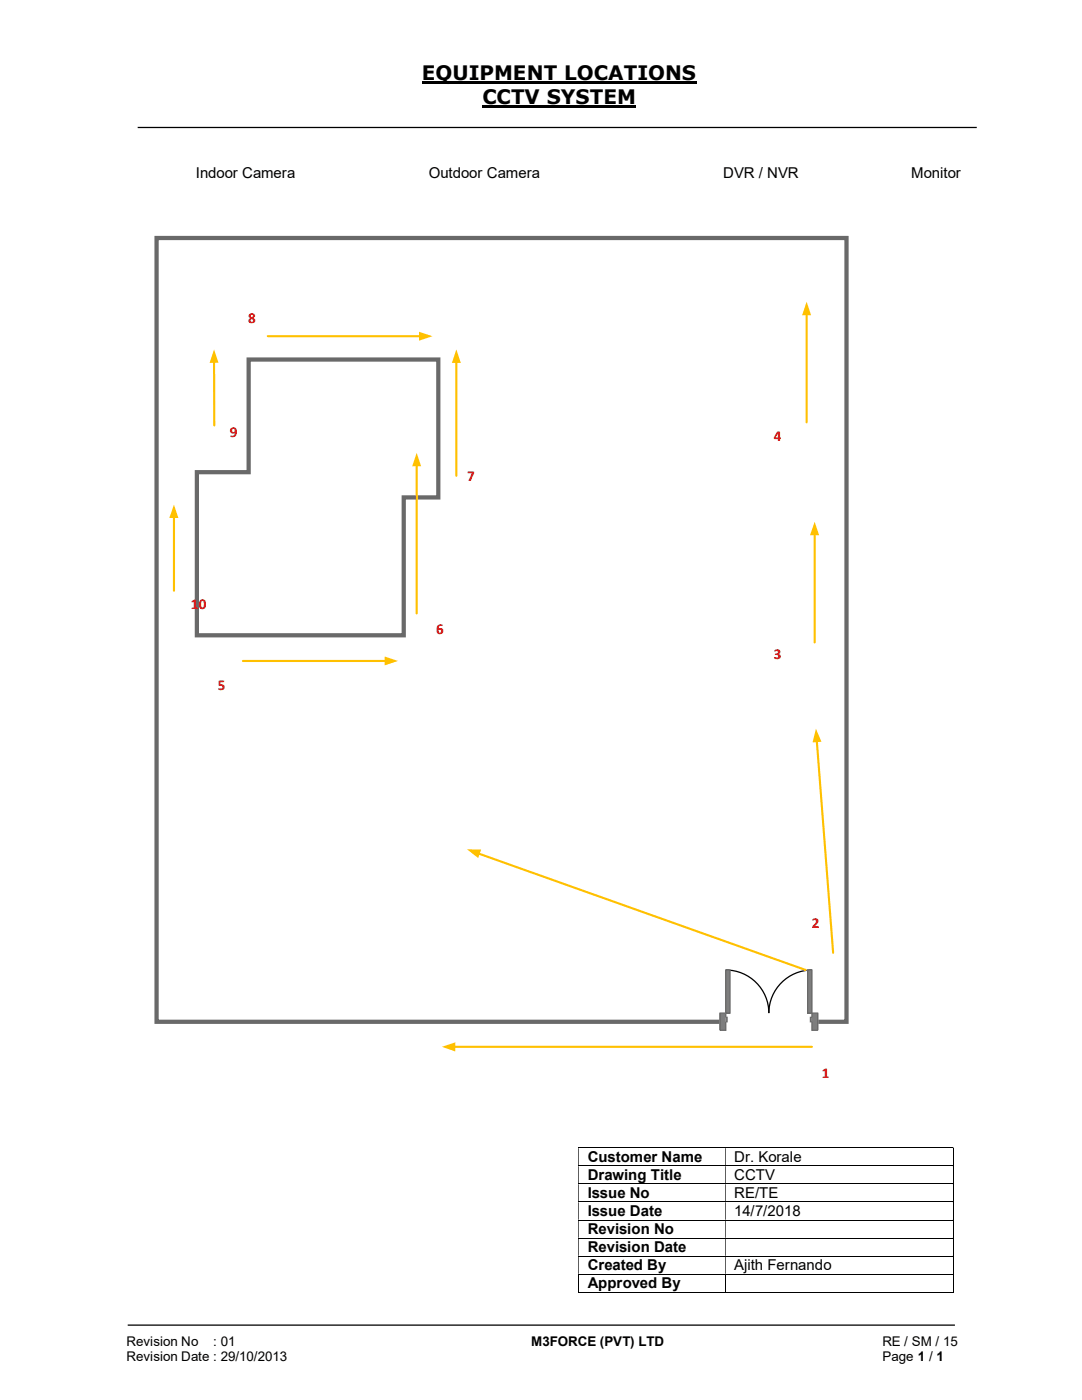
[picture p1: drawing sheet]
<svg xmlns="http://www.w3.org/2000/svg" width="216mm" height="279mm" viewBox="0 0 216 279" stroke-linecap="round" stroke-linejoin="round" font-family="sans-serif">
<path d="M84.2 16.4h54.8M96.3 21.3h30.7" fill="none" stroke="#000" stroke-width=".42"/>
<path d="M27.5 25.4h167.4M25.5 264.5h165" fill="none" stroke="#000" stroke-width=".25"/>
<g fill="none" stroke="#000" stroke-width=".2">
<path d="M115.4 229.1h74.7M115.4 232.7h74.7M115.4 236.3h74.7M115.4 239.9h74.7M190.2 229.2v3.4M190.2 232.7v3.5M190.2 236.3v3.5M190.2 239.9v3.5M115.4 243.5h74.7M115.4 247.1h74.7M115.4 250.7h74.7M115.4 254.3h74.7"/>
<path d="M115.4 257.9h29.3M115.5 254.4v3.6M144.8 254.4v3.6M144.8 257.9h45.3M190.2 243.6v3.4M190.2 247.1v3.5M190.2 250.8v3.4M190.2 254.4v3.6"/>
</g>
<g fill="#000">
<path d="M190.1 229h.2v.2h-.2zM115.4 229.2h.1v3.4h-.1zM144.7 229.2h.1v3.4h-.1z" fill-rule="evenodd"/>
<path d="M190.1 232.6h.2v.1h-.2zM115.4 232.7h.1v3.5h-.1zM144.7 232.7h.1v3.5h-.1z" fill-rule="evenodd"/>
<path d="M190.1 236.2h.2v.1h-.2zM115.4 236.3h.1v3.5h-.1zM144.7 236.3h.1v3.5h-.1z" fill-rule="evenodd"/>
<path d="M190.1 239.8h.2v.1h-.2zM115.4 239.9h.1v3.5h-.1zM144.7 239.9h.1v3.5h-.1z" fill-rule="evenodd"/>
<path d="M190.1 243.4h.2v.2h-.2zM115.4 243.6h.1v3.4h-.1zM144.7 243.6h.1v3.4h-.1z" fill-rule="evenodd"/>
<path d="M190.1 247h.2v.1h-.2zM115.4 247.1h.1v3.5h-.1zM144.7 247.1h.1v3.5h-.1z" fill-rule="evenodd"/>
<path d="M190.1 250.6h.2v.2h-.2zM115.4 250.8h.1v3.4h-.1zM144.7 250.8h.1v3.4h-.1z" fill-rule="evenodd"/>
</g>
<path d="M190.1 254.2h.2v.2h-.2zM190.1 257.9h.2v.1h-.2z" fill="#000"/>
<path d="M31.2 47.5h137.7v156.4h-137.7z" fill="none" stroke="#696969" stroke-width=".85" stroke-linecap="butt"/>
<path d="M49.6 71.8h37.9v27.5h-6.9v27.5h-41.3v-32.6h10.3z" fill-rule="evenodd" fill="#fff"/>
<path d="M49.6 71.8h37.9v27.5h-6.9v27.5h-41.3v-32.6h10.3z" fill="none" stroke="#696969" stroke-width=".85" stroke-linecap="butt"/>
<path d="M143.7 202.1h19.5v3.7h-19.5z" fill="#fff"/>
<path d="M143.7 202.1h19.5v3.7h-19.5z" fill="none" stroke="#fff" stroke-width=".25"/>
<path d="M143.7 202.2h1.1v3.4h-1.1zM162 202.2v3.4h1.2v-3.4z" fill-rule="evenodd" fill="#7e7e7e"/>
<path d="M144.8 203v-.8h-1.1v3.4h1.1v-1.7M162 203v-.8h1.2v3.4h-1.2v-1.7" fill="none" stroke="#696969" stroke-width=".25"/>
<path d="M144.8 203h.3v.9h-.3zM161.7 203v.9h.3v-.9z" fill-rule="evenodd" fill="#7e7e7e"/>
<path d="M143.7 202.2v3.4M144.8 203h.3v.9h-.3M162 203h-.3v.9h.3M163.2 202.2v3.4" fill="none" stroke="#696969" stroke-width=".25"/>
<path d="M144.8 193.6a8.6 8.6 0 0 1 8.6 8.6 8.6 8.6 0 0 1 8.6-8.6" fill="none" stroke="#000" stroke-width=".25"/>
<path d="M161.2 193.6h.8v8.6h-.8z" fill-rule="evenodd" fill="#7e7e7e"/>
<path d="M161.2 193.6h.8v8.6h-.8z" fill="none" stroke="#696969" stroke-width=".25"/>
<path d="M144.8 193.6h.9v8.6h-.9z" fill-rule="evenodd" fill="#7e7e7e"/>
<path d="M144.8 193.6h.9v8.6h-.9z" fill="none" stroke="#696969" stroke-width=".25"/>
<path d="M90.6 208.9h71.4" fill="none" stroke="#ffc000" stroke-width=".42"/>
<path d="M88.2 208.9l2.6-.9v1.8z" fill="#ffc000"/>
<path d="M161 62.7v21.6" fill="none" stroke="#ffc000" stroke-width=".42"/>
<path d="M161 60.2l.8 2.7h-1.7z" fill="#ffc000"/>
<path d="M95.5 170.3l65.3 23.3" fill="none" stroke="#ffc000" stroke-width=".42"/>
<path d="M93.2 169.5h2.8l-.6 1.7z" fill="#ffc000"/>
<path d="M162.6 106.6v21.6" fill="none" stroke="#ffc000" stroke-width=".42"/>
<path d="M162.6 104.1l.8 2.7h-1.8z" fill="#ffc000"/>
<path d="M163 147.9l3.2 42.3" fill="none" stroke="#ffc000" stroke-width=".42"/>
<path d="M162.8 145.4l1.1 2.6-1.8 .2z" fill="#ffc000"/>
<path d="M48.5 131.9h28.5" fill="none" stroke="#ffc000" stroke-width=".42"/>
<path d="M76.8 131l2.6 .9-2.6 .9z" fill="#ffc000"/>
<path d="M83.1 92.8v29.6" fill="none" stroke="#ffc000" stroke-width=".42"/>
<path d="M83.1 90.4l.9 2.6h-1.7z" fill="#ffc000"/>
<path d="M91.1 72.2v22.8" fill="none" stroke="#ffc000" stroke-width=".42"/>
<path d="M91.1 69.7l.8 2.7h-1.7z" fill="#ffc000"/>
<path d="M53.4 67.1h30.5" fill="none" stroke="#ffc000" stroke-width=".42"/>
<path d="M83.6 66.2l2.7 .9-2.7 .9z" fill="#ffc000"/>
<path d="M42.7 72.2l.1 12.7" fill="none" stroke="#ffc000" stroke-width=".42"/>
<path d="M42.7 69.7l.9 2.7h-1.8z" fill="#ffc000"/>
<path d="M34.7 103.2v14.7" fill="none" stroke="#ffc000" stroke-width=".42"/>
<path d="M34.7 100.7l.9 2.7h-1.8z" fill="#ffc000"/>
<g font-size="4">
<text x="84.2" y="16">EQUIPMENT LOCATIONS</text>
<text x="96.3" y="20.8">CCTV SYSTEM</text>
</g>
<g font-size="3">
<text x="39.1" y="35.5">Indoor Camera</text>
<text x="85.6" y="35.5">Outdoor Camera</text>
<text x="144.3" y="35.5">DVR / NVR</text>
<text x="181.8" y="35.5">Monitor</text>
<text x="117.3" y="231.9">Customer Name</text>
<text x="146.5" y="231.9">Dr. Korale</text>
<text x="117.3" y="235.5">Drawing Title</text>
<text x="117.3" y="239.1">Issue No</text>
<text x="146.5" y="235.5">CCTV</text>
<text x="146.5" y="239.1">RE/TE</text>
<text x="117.3" y="242.7">Issue Date</text>
<text x="146.5" y="242.7">14/7/2018</text>
<text x="117.3" y="246.3">Revision No</text>
<text x="117.3" y="249.9">Revision Date</text>
<text x="117.3" y="253.5">Created By</text>
<text x="117.3" y="257.1">Approved By</text>
<text x="146.5" y="253.5">Ajith Fernando</text>
</g>
<g font-size="3" fill="#f00">
<text x="49.5" y="64.6">8</text>
<text x="45.9" y="87.2">9</text>
<text x="154.4" y="87.9">4</text>
<text x="93.2" y="96.1">7</text>
<text x="38.1" y="121.5">10</text>
<text x="87" y="126.6">6</text>
<text x="154.4" y="131.5">3</text>
<text x="43.5" y="137.6">5</text>
<text x="162" y="185.1">2</text>
<text x="164" y="215.2">1</text>
</g>
<g font-size="2.7">
<text x="25.2" y="268.7">Revision No</text>
<text x="42.6" y="268.7">: 01</text>
<text x="106" y="268.7">M3FORCE (PVT) LTD</text>
<text x="176.1" y="268.7">RE / SM / 15</text>
<text x="25.2" y="271.7">Revision Date : 29/10/2013</text>
<text x="176.1" y="271.7">Page 1 / 1</text>
</g>
</svg>
